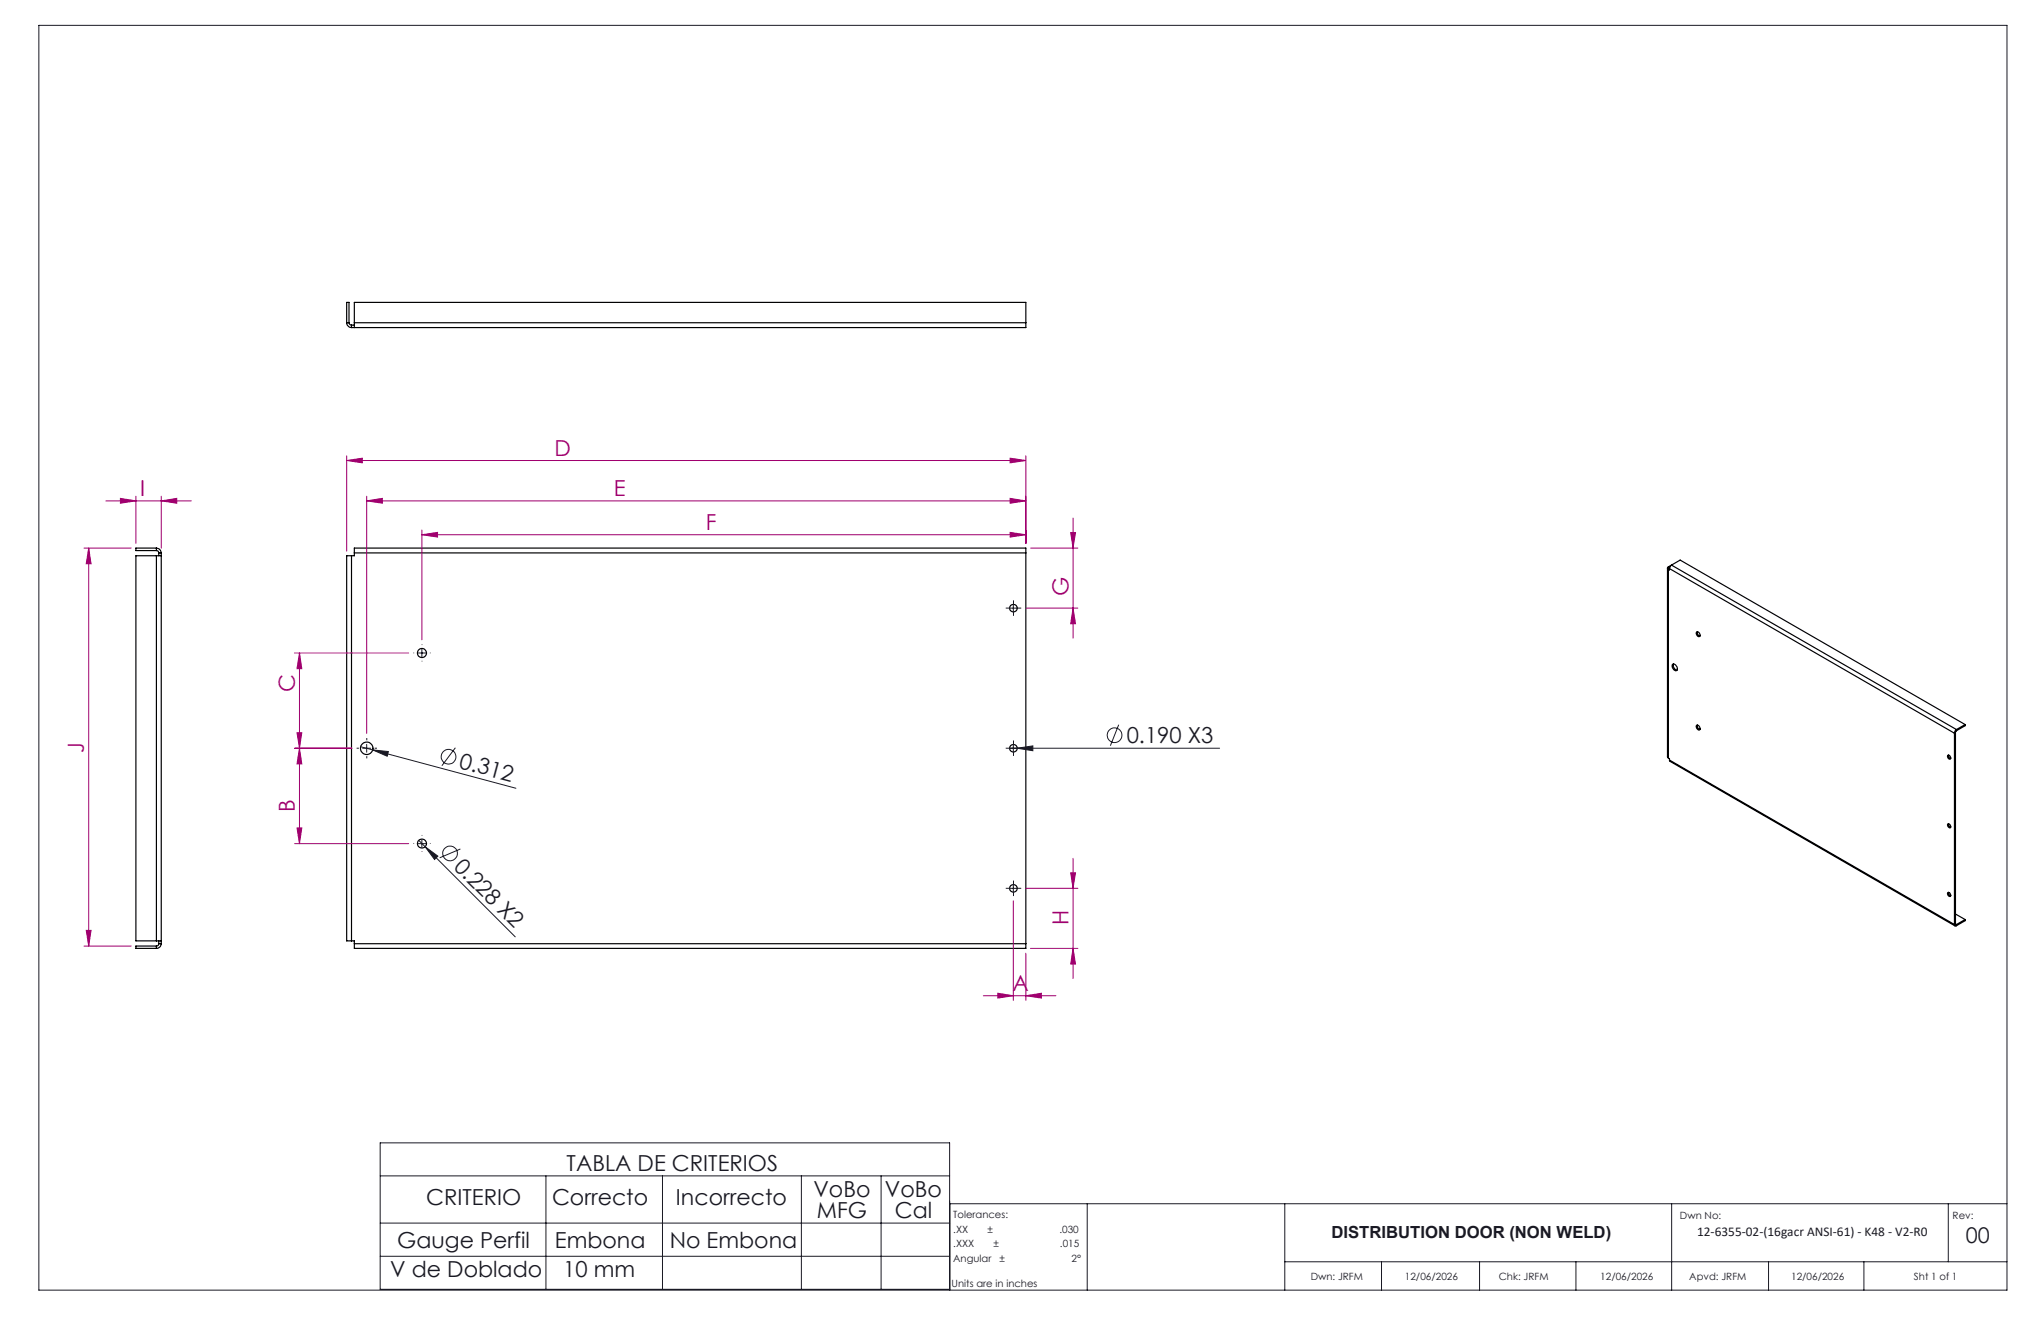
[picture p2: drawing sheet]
<svg xmlns="http://www.w3.org/2000/svg" width="432mm" height="279mm" viewBox="0 0 432 279" stroke-linecap="round" stroke-linejoin="round" font-family="sans-serif">
<g fill="none" stroke="#191924" stroke-width=".21">
<path d="M8.2 5.4h416.4v267.5h-416.4zM88.4 138.1h1.7M89.3 137.3v1.7M213.6 128.6h1.6M214.4 127.8v1.7M76.3 157.9l32.8 8.8M76.7 158.3h1.7M77.6 157.4v1.7M78.8 158.6l3.4 .4-.3 .9zM96.3 158.2l-2.8 3.8M213.6 158.3h44.4M214.4 157.4v1.7"/>
<path d="M215.2 158.3l3.3-.5v1zM236.7 153.3l-1.8 4.4M88.4 178.4h1.7M88.6 177.7l20.4 20.5M89.3 177.6v1.6M90 179.1l2.6 2-.7 .7zM97.4 179.6l-4.4 1.8M213.6 187.9h1.6M214.4 187.1v1.6M80.4 248.7h120.5M80.4 258.7h120.5M115.5 248.7v24"/>
<path d="M140.2 248.7v24M169.5 248.7v24M186.4 248.7v24M200.9 254.6h223.7M230 254.6v18.3M271.8 254.6v18.3M353.7 254.6v18.3M412.2 254.6v12.3M80.4 265.7h120.5M200.9 272.7h-120.5v-31h120.5v31.2M271.8 266.9h152.8M292.3 266.9v6"/>
<path d="M313 266.9v6M333.4 266.9v6M374.2 266.9v6M394.3 266.9v6"/>
<circle cx="235.8" cy="155.5" r="1.55"/>
<circle cx="94.9" cy="160.1" r="1.56"/>
<circle cx="95.2" cy="180.5" r="1.55"/>
</g>
<g fill="none" stroke="#000" stroke-width=".25">
<path d="M73.3 68.3a1.09 1.09 0 0 0 1.1 1M73.3 68.3v-4.3h.5v4.3M73.3 68.3h.5M73.8 68.3l.3 .4 .3 .1M74.4 68.8v.5M74.4 68.8h.6M75 68.3v1M75 68.3v-4.3h142v4.3M75 68.3h142M217 68.3v1h-142.6M33.1 117.5h1M33.1 116.5h.3l.2 .4"/>
<path d="M33.1 115.9a1.09 1.09 0 0 1 1 1M33.1 117.5h-4.3v81.5h4.3M33.1 115.9h-4.3v.6h4.3M33.1 115.9v.6M33.1 117.5v81.5M33.6 116.9h.5M33.6 116.9v.6M34.1 116.9v82.7M74.4 117.5h-1.1v81.5h1.1M74.4 117.5v81.5M75 116.9v-1h142v1M75 116.9v.6h-.6"/>
<path d="M75 116.9h142M217 116.9v82.7M353 119.9a.26 .26 0 0 0-.2 .3 .26 .26 0 0 0 .2 .2M353 119.9l.2 .2M353.3 120l-.1 .1M353.6 119.5l-.2 .2-.2 .6M353.6 119.5l60.3 34.8M353.6 119.5l1.9-1 60.2 34.7M353.6 119.5l-.6 .4M352.8 120.2v39.9l.2 .2M353 120.4v39.9M353.2 120.1l-.1 .1 .1 .1"/>
<path d="M353.2 120.3l-.2 .1M353.2 120.3h.1M353.2 120.1v.2M353.2 120.3l60.3 34.8M353.2 120.3v.2l-.2-.1M359 133.7a.59 .59 0 0 1 .6 .3 .59 .59 0 0 1-.1 .7 .69 .69 0 0 1-.5-1zM359.1 133.6a.74 .74 0 0 0 .6 .9M353.8 140.6a.83 .83 0 0 1 .9 .2 .83 .83 0 0 1 .1 1 .9 .9 0 0 1-1-1.2zM354 140.4a1.06 1.06 0 0 0 .8 1.3M359 153.4a.62 .62 0 0 1 .6 .3 .62 .62 0 0 1-.1 .7 .71 .71 0 0 1-.5-1zM359.1 153.4a.76 .76 0 0 0 .6 .9M412.1 159.7a.49 .49 0 0 1 .5 .3 .49 .49 0 0 1-.1 .6l-.4-.3-.1-.4z"/>
<path d="M412.3 159.7v.5l.4 .2M413.5 155.1v40.4M413.7 154.9l-.2 .2M413.7 154.9v40.5M413.9 154.3l-.3 .3-.1 .5M413.9 154.6l-.2 .3M413.9 154.3v.3M415.7 153.2l-1.8 1.1M415.7 153.2v.3l-1.8 1.1M353 160.3l.2 .2v.3M353.2 160.8l.1 .2 60.3 34.8M353.2 160.8l60.3 34.7"/>
<path d="M412.1 174.2a.51 .51 0 0 1 .5 .3 .51 .51 0 0 1-.1 .6l-.4-.3-.1-.3zM412.3 174.2v.5l.4 .3M33.1 199h1M33.6 199.6l-.2 .4-.3 .1M33.6 199.6h.5M33.6 199v.6M34.1 199.6a1.02 1.02 0 0 1-1 1M74.4 199h.6v.6M75 199.6v1h142v-1M75 199.6h142M412.1 188.8a.49 .49 0 0 1 .5 .3 .49 .49 0 0 1-.1 .5l-.4-.3-.1-.3zM412.3 188.7v.5l.4 .3"/>
<path d="M413.5 195.5a.25 .25 0 0 0 .1 .3 .25 .25 0 0 0 .3 0M413.7 195.4v.2l.2-.1M413.7 195.4l-.2 .1M413.7 195.4l.2 .1M413.7 193.3l2 1.2M413.9 195.5v.3M415.7 194.5v.2l-1.8 1.1M415.7 194.5l-1.8 1M33.1 200.1h-4.3v.5h4.3M33.1 200.1v.5"/>
<circle cx="89.3" cy="138.1" r=".97"/>
<circle cx="214.4" cy="128.6" r=".8"/>
<circle cx="77.6" cy="158.3" r="1.33"/>
<circle cx="214.4" cy="158.3" r=".8"/>
<circle cx="89.3" cy="178.4" r=".96"/>
<circle cx="214.4" cy="187.9" r=".8"/>
</g>
<g fill="none" stroke="#a0006e" stroke-width=".21">
<path d="M73.3 97.4l3.4-.5v1zM73.3 96.4v20.2M73.3 97.4h143.7M213.7 96.9l3.3 .5-3.3 .5zM217 96.4v18.5M17.8 115.9h10M18.8 115.9l.5 3.3h-1.1zM18.8 115.9v84.2M22.4 105.9h18.1M25.5 105.4l3.3 .5-3.3 .5zM28.8 105v9.9M34.1 105.9l3.3-.5v1z"/>
<path d="M34.1 105v11M77.6 105.9l3.3-.5v1zM77.6 105v50.1M77.6 105.9h139.4M89.3 113.1l3.3-.5v1zM89.3 112.1v23.2M89.3 113.1h127.7M213.7 112.6l3.3 .5-3.3 .5zM213.7 105.4l3.3 .5-3.3 .5zM218 115.9h10M226.5 112.6h1l-.5 3.3zM227 109.6v25.4"/>
<path d="M62.3 138.1h24.2M63.4 138.1l.5 3.3h-1.1zM63.4 138.1v40.3M217 128.6h11M227 128.6l.5 3.3h-1zM62.3 158.3h12.1M62.8 155h1.1l-.5 3.3zM63.4 158.3l.5 3.3h-1.1zM62.3 178.4h24.2M62.8 175.1h1.1l-.5 3.3zM18.2 196.8h1.1l-.5 3.3zM214.4 190.5v21.1"/>
<path d="M217 187.9h11M226.5 184.6h1l-.5 3.3zM227 181.5v25.4M17.8 200.1h10M208 210.6h15.4M211.1 210.1l3.3 .5-3.3 .5zM217 210.6l3.3-.5v1zM217 201.6v10M218 200.6h10M227 200.6l.5 3.3h-1z"/>
</g>
<g fill="none" stroke="#191924" stroke-width=".21" stroke-dasharray="15.2 1.3 1.3 1.3" stroke-linecap="butt">
<path d="M87.6 138.1h-.1M89.3 136.4v-.1M89.3 139.8v.1M90.9 138.1h.2M213.6 128.6h-.8M214.4 127.8v-.8M214.4 129.5v.8M215.3 128.6h.8M75.9 158.3h-.5M77.6 156.6v-.5M77.6 159.9v.5M79.3 158.3h.5"/>
<path d="M213.6 158.3h-.8M214.4 157.4v-.8M214.4 159.1v.8M215.3 158.3h.8M87.6 178.4h-.1M89.3 176.7v-.1M90.9 178.4h.2M89.3 180.1v.1M213.6 187.9h-.8M214.4 187.1v-.9M214.4 188.7v.8M215.3 187.9h.8"/>
</g>
<g fill="#191924">
<path d="M215.2 158.3l3.3-.5v1z"/>
<path d="M90 179.1l2.6 2-.7 .7z"/>
<path d="M78.8 158.6l3.4 .4-.3 .9z"/>
</g>
<g fill="#a0006e">
<path d="M213.7 112.6l3.3 .5-3.3 .5zM89.3 113.1l3.3-.5v1zM213.7 105.4l3.3 .5-3.3 .5zM77.6 105.9l3.3-.5v1zM213.7 96.9l3.3 .5-3.3 .5zM73.3 97.4l3.4-.5v1z"/>
<path d="M227 128.6l.5 3.3h-1zM226.5 112.6h1l-.5 3.3zM62.8 155h1.1l-.5 3.3zM63.4 138.1l.5 3.3h-1.1zM62.8 175.1h1.1l-.5 3.3zM63.4 158.3l.5 3.3h-1.1z"/>
<path d="M226.5 184.6h1l-.5 3.3zM227 200.6l.5 3.3h-1z"/>
<path d="M18.8 115.9l.5 3.3h-1.1zM18.2 196.8h1.1l-.5 3.3z"/>
<path d="M211.1 210.1l3.3 .5-3.3 .5zM217 210.6l3.3-.5v1zM25.5 105.4l3.3 .5-3.3 .5zM34.1 105.9l3.3-.5v1z"/>
</g>
<g font-size="4.7" fill="#a0006e">
<text x="117.3" y="96.4">D</text>
<text x="29.7" y="104.9">I</text>
<text x="129.8" y="104.9">E</text>
<text x="149.3" y="112.1">F</text>
<text x="226" y="126.1" transform="rotate(-90 226 126.1)">G</text>
<text x="62.4" y="146.3" transform="rotate(-90 62.4 146.3)">C</text>
<text x="17.8" y="159.2" transform="rotate(-90 17.8 159.2)">J</text>
<text x="62.4" y="171.6" transform="rotate(-90 62.4 171.6)">B</text>
<text x="226" y="195.6" transform="rotate(-90 226 195.6)">H</text>
<text x="214.2" y="209.6">A</text>
</g>
<g font-size="4.7" fill="#191924">
<text x="238.4" y="157.2">0.190 X3</text>
<text x="97" y="162.4" transform="rotate(15 97 162.4)">0.312</text>
<text x="95.8" y="183.5" transform="rotate(45 95.8 183.5)">0.228 X2</text>
<text x="119.9" y="247.8">TABLA DE CRITERIOS</text>
<text x="90.2" y="254.9">CRITERIO</text>
<text x="116.8" y="254.9">Correcto</text>
<text x="143" y="254.9">Incorrecto</text>
<text x="172.1" y="253.1">VoBo</text>
<text x="172.8" y="257.6">MFG</text>
<text x="187.2" y="253.1">VoBo</text>
<text x="189.3" y="257.6">Cal</text>
<text x="84" y="263.9">Gauge Perfil</text>
<text x="117.4" y="263.9">Embona</text>
<text x="141.7" y="263.9">No Embona</text>
<text x="82.5" y="270.1">V de Doblado</text>
<text x="119.1" y="270.1">10 mm</text>
</g>
<text font-size="4.6" fill="#191924" x="415.9" y="263">00</text>
<text font-size="3.5" fill="#191924" x="281.7" y="261.9">DISTRIBUTION DOOR (NON WELD)</text>
<text font-size="2.8" fill="#191924" x="359.1" y="261.5">12-6355-02-(16gacr ANSI-61) - K48 - V2-R0</text>
<g font-size="2.1" fill="#191924">
<text x="201.7" y="257.6">Tolerances:</text>
<text x="355.4" y="257.8">Dwn No:</text>
<text x="413.1" y="257.8">Rev:</text>
<text x="201.7" y="260.7">.XX</text>
<text x="201.7" y="263.9">.XXX</text>
<text x="208.9" y="260.7">±</text>
<text x="210.2" y="263.9">±</text>
<text x="224.1" y="260.7">.030</text>
<text x="224.3" y="263.9">.015</text>
<text x="201.7" y="267">Angular</text>
<text x="211.5" y="267">±</text>
<text x="226.7" y="267">2°</text>
<text x="201.3" y="272.3">Units are in inches</text>
<text x="277.3" y="270.7">Dwn: JRFM</text>
<text x="297.2" y="270.7">12/06/2026</text>
<text x="317.1" y="270.7">Chk: JRFM</text>
<text x="338.6" y="270.7">12/06/2026</text>
<text x="357.4" y="270.7">Apvd: JRFM</text>
<text x="378.9" y="270.7">12/06/2026</text>
<text x="404.9" y="270.7">Sht 1 of 1</text>
</g>
</svg>
